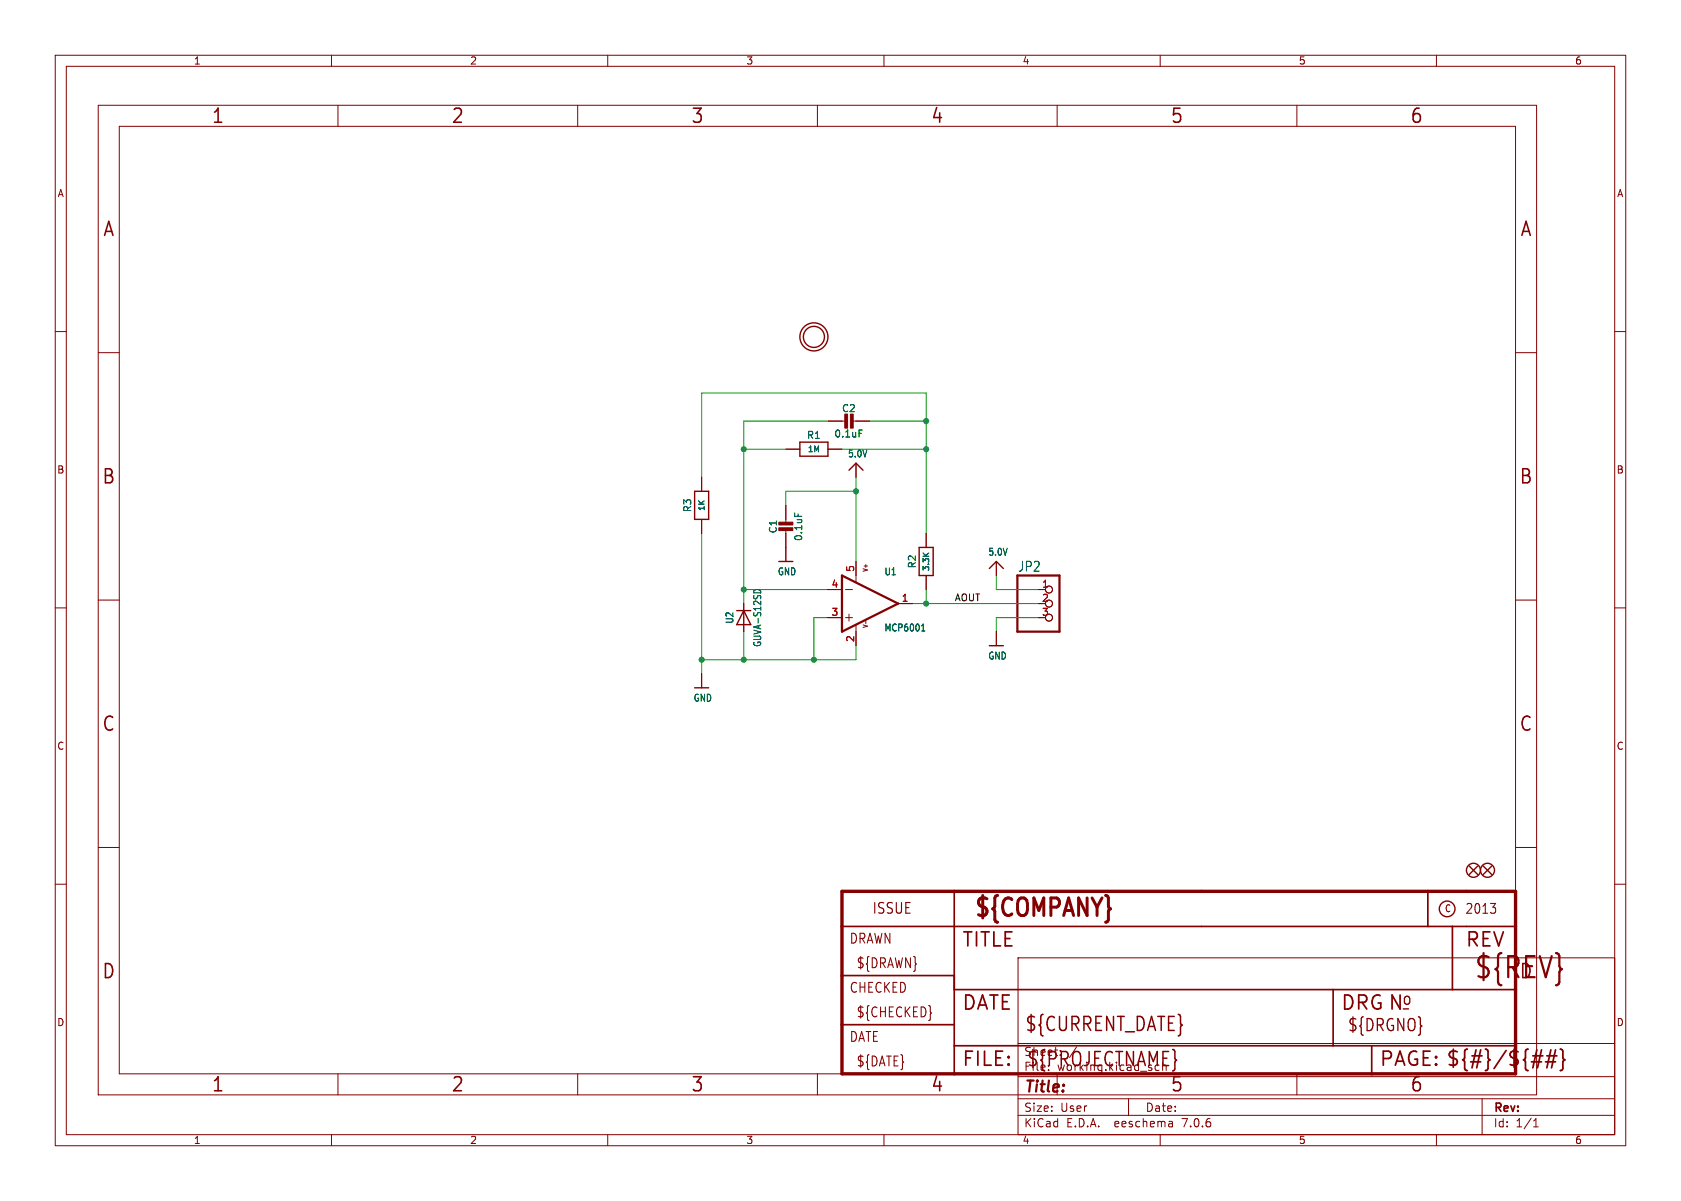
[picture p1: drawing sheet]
(kicad_sch (version 20230121) (generator eeschema)

 (paper "User" 304.267 217.322)

 (lib_symbols
  (symbol "working-eagle-import:5.0V" (power) (in_bom yes) (on_board yes)
   (property "Reference" "" (at 0 0 0) (effects (font (size 1.27 1.27)) hide))
   (property "Value" "5.0V" (at -1.524 1.016 0) (effects (font (size 1.27 1.0795)) (justify left bottom)))
   (property "Footprint" "" (at 0 0 0) (effects (font (size 1.27 1.27)) hide))
   (property "Datasheet" "" (at 0 0 0) (effects (font (size 1.27 1.27)) hide))
   (property "ki_locked" "" (at 0 0 0) (effects (font (size 1.27 1.27))))
   (symbol "5.0V_1_0"
    (polyline (pts (xy -1.27 -1.27) (xy 0 0)) (stroke (width 0.254) (type solid)) (fill (type none)))
    (polyline (pts (xy 0 0) (xy 1.27 -1.27)) (stroke (width 0.254) (type solid)) (fill (type none)))
    (pin power_in line (at 0 -2.54 90) (length 2.54) (name "5.0V" (effects (font (size 0 0)))) (number "1" (effects (font (size 0 0)))))))
  (symbol "working-eagle-import:CAP_CERAMIC0805-NOOUTLINE" (in_bom yes) (on_board yes)
   (property "Reference" "C" (at -2.29 1.25 90) (effects (font (size 1.27 1.27))))
   (property "Value" "" (at 2.3 1.25 90) (effects (font (size 1.27 1.27))))
   (property "Footprint" "working:0805-NO" (at 0 0 0) (effects (font (size 1.27 1.27)) hide))
   (property "Datasheet" "" (at 0 0 0) (effects (font (size 1.27 1.27)) hide))
   (property "ki_locked" "" (at 0 0 0) (effects (font (size 1.27 1.27))))
   (symbol "CAP_CERAMIC0805-NOOUTLINE_1_0"
    (rectangle (start -1.27 0.508) (end 1.27 1.016) (stroke (width 0) (type default)) (fill (type outline)))
    (rectangle (start -1.27 1.524) (end 1.27 2.032) (stroke (width 0) (type default)) (fill (type outline)))
    (polyline (pts (xy 0 0.762) (xy 0 0)) (stroke (width 0.1524) (type solid)) (fill (type none)))
    (polyline (pts (xy 0 2.54) (xy 0 1.778)) (stroke (width 0.1524) (type solid)) (fill (type none)))
    (pin passive line (at 0 5.08 270) (length 2.54) (name "1" (effects (font (size 0 0)))) (number "1" (effects (font (size 0 0)))))
    (pin passive line (at 0 -2.54 90) (length 2.54) (name "2" (effects (font (size 0 0)))) (number "2" (effects (font (size 0 0)))))))
  (symbol "working-eagle-import:FIDUCIAL{dblquote}{dblquote}" (in_bom yes) (on_board yes)
   (property "Reference" "FID" (at 0 0 0) (effects (font (size 1.27 1.27)) hide))
   (property "Value" "" (at 0 0 0) (effects (font (size 1.27 1.27)) hide))
   (property "Footprint" "working:FIDUCIAL_1MM" (at 0 0 0) (effects (font (size 1.27 1.27)) hide))
   (property "Datasheet" "" (at 0 0 0) (effects (font (size 1.27 1.27)) hide))
   (property "ki_locked" "" (at 0 0 0) (effects (font (size 1.27 1.27))))
   (symbol "FIDUCIAL{dblquote}{dblquote}_1_0"
    (polyline (pts (xy -0.762 0.762) (xy 0.762 -0.762)) (stroke (width 0.254) (type solid)) (fill (type none)))
    (polyline (pts (xy 0.762 0.762) (xy -0.762 -0.762)) (stroke (width 0.254) (type solid)) (fill (type none)))
    (circle (center 0 0) (radius 1.27) (stroke (width 0.254) (type solid)) (fill (type none)))))
  (symbol "working-eagle-import:FRAME_A4" (in_bom yes) (on_board yes)
   (property "Reference" "#FRAME" (at 0 0 0) (effects (font (size 1.27 1.27)) hide))
   (property "Value" "" (at 0 0 0) (effects (font (size 1.27 1.27)) hide))
   (property "Footprint" "" (at 0 0 0) (effects (font (size 1.27 1.27)) hide))
   (property "Datasheet" "" (at 0 0 0) (effects (font (size 1.27 1.27)) hide))
   (property "ki_locked" "" (at 0 0 0) (effects (font (size 1.27 1.27))))
   (symbol "FRAME_A4_1_0"
    (polyline (pts (xy 0 44.7675) (xy 3.81 44.7675)) (stroke (width 0) (type default)) (fill (type none)))
    (polyline (pts (xy 0 89.535) (xy 3.81 89.535)) (stroke (width 0) (type default)) (fill (type none)))
    (polyline (pts (xy 0 134.3025) (xy 3.81 134.3025)) (stroke (width 0) (type default)) (fill (type none)))
    (polyline (pts (xy 3.81 3.81) (xy 3.81 175.26)) (stroke (width 0) (type default)) (fill (type none)))
    (polyline (pts (xy 43.3917 0) (xy 43.3917 3.81)) (stroke (width 0) (type default)) (fill (type none)))
    (polyline (pts (xy 43.3917 175.26) (xy 43.3917 179.07)) (stroke (width 0) (type default)) (fill (type none)))
    (polyline (pts (xy 86.7833 0) (xy 86.7833 3.81)) (stroke (width 0) (type default)) (fill (type none)))
    (polyline (pts (xy 86.7833 175.26) (xy 86.7833 179.07)) (stroke (width 0) (type default)) (fill (type none)))
    (polyline (pts (xy 130.175 0) (xy 130.175 3.81)) (stroke (width 0) (type default)) (fill (type none)))
    (polyline (pts (xy 130.175 175.26) (xy 130.175 179.07)) (stroke (width 0) (type default)) (fill (type none)))
    (polyline (pts (xy 173.5667 0) (xy 173.5667 3.81)) (stroke (width 0) (type default)) (fill (type none)))
    (polyline (pts (xy 173.5667 175.26) (xy 173.5667 179.07)) (stroke (width 0) (type default)) (fill (type none)))
    (polyline (pts (xy 216.9583 0) (xy 216.9583 3.81)) (stroke (width 0) (type default)) (fill (type none)))
    (polyline (pts (xy 216.9583 175.26) (xy 216.9583 179.07)) (stroke (width 0) (type default)) (fill (type none)))
    (polyline (pts (xy 256.54 3.81) (xy 3.81 3.81)) (stroke (width 0) (type default)) (fill (type none)))
    (polyline (pts (xy 256.54 3.81) (xy 256.54 8.89)) (stroke (width 0.1016) (type solid)) (fill (type none)))
    (polyline (pts (xy 256.54 3.81) (xy 256.54 175.26)) (stroke (width 0) (type default)) (fill (type none)))
    (polyline (pts (xy 256.54 8.89) (xy 256.54 13.97)) (stroke (width 0.1016) (type solid)) (fill (type none)))
    (polyline (pts (xy 256.54 13.97) (xy 256.54 19.05)) (stroke (width 0.1016) (type solid)) (fill (type none)))
    (polyline (pts (xy 256.54 19.05) (xy 256.54 36.83)) (stroke (width 0.1016) (type solid)) (fill (type none)))
    (polyline (pts (xy 256.54 44.7675) (xy 260.35 44.7675)) (stroke (width 0) (type default)) (fill (type none)))
    (polyline (pts (xy 256.54 89.535) (xy 260.35 89.535)) (stroke (width 0) (type default)) (fill (type none)))
    (polyline (pts (xy 256.54 134.3025) (xy 260.35 134.3025)) (stroke (width 0) (type default)) (fill (type none)))
    (polyline (pts (xy 256.54 175.26) (xy 3.81 175.26)) (stroke (width 0) (type default)) (fill (type none)))
    (polyline (pts (xy 0 0) (xy 260.35 0) (xy 260.35 179.07) (xy 0 179.07) (xy 0 0)) (stroke (width 0) (type default)) (fill (type none)))
    (text "1" (at 21.6958 1.905 0) (effects (font (size 2.54 2.286))))
    (text "1" (at 21.6958 177.165 0) (effects (font (size 2.54 2.286))))
    (text "2" (at 65.0875 1.905 0) (effects (font (size 2.54 2.286))))
    (text "2" (at 65.0875 177.165 0) (effects (font (size 2.54 2.286))))
    (text "3" (at 108.4792 1.905 0) (effects (font (size 2.54 2.286))))
    (text "3" (at 108.4792 177.165 0) (effects (font (size 2.54 2.286))))
    (text "4" (at 151.8708 1.905 0) (effects (font (size 2.54 2.286))))
    (text "4" (at 151.8708 177.165 0) (effects (font (size 2.54 2.286))))
    (text "5" (at 195.2625 1.905 0) (effects (font (size 2.54 2.286))))
    (text "5" (at 195.2625 177.165 0) (effects (font (size 2.54 2.286))))
    (text "6" (at 238.6542 1.905 0) (effects (font (size 2.54 2.286))))
    (text "6" (at 238.6542 177.165 0) (effects (font (size 2.54 2.286))))
    (text "A" (at 1.905 156.6863 0) (effects (font (size 2.54 2.286))))
    (text "A" (at 258.445 156.6863 0) (effects (font (size 2.54 2.286))))
    (text "B" (at 1.905 111.9188 0) (effects (font (size 2.54 2.286))))
    (text "B" (at 258.445 111.9188 0) (effects (font (size 2.54 2.286))))
    (text "C" (at 1.905 67.1513 0) (effects (font (size 2.54 2.286))))
    (text "C" (at 258.445 67.1513 0) (effects (font (size 2.54 2.286))))
    (text "D" (at 1.905 22.3838 0) (effects (font (size 2.54 2.286))))
    (text "D" (at 258.445 22.3838 0) (effects (font (size 2.54 2.286)))))
   (symbol "FRAME_A4_2_0"
    (polyline (pts (xy 1.27 -6.35) (xy 1.27 0)) (stroke (width 0.1016) (type solid)) (fill (type none)))
    (polyline (pts (xy 1.27 0) (xy 82.55 0)) (stroke (width 0.1016) (type solid)) (fill (type none)))
    (polyline (pts (xy 82.55 -6.35) (xy 1.27 -6.35)) (stroke (width 0.1016) (type solid)) (fill (type none)))
    (polyline (pts (xy 82.55 0) (xy 82.55 -6.35)) (stroke (width 0.1016) (type solid)) (fill (type none)))
    (text "PART OR WHOLE IS STRICTLY PROHIBITED WITHOUT WRITTEN PERMISSION!" (at 3.81 -5.08 0) (effects (font (size 1.27 1.0795)) (justify left bottom)))
    (text "PROPRIETARY" (at 3.81 -10.16 0) (effects (font (size 2.54 2.159) (thickness 0.4318) bold) (justify left bottom)))
    (text "THIS DRAWING CONTAINS CONFIDENTIAL INFORMATION. ANY REPRODUCTION IN" (at 3.81 -2.794 0) (effects (font (size 1.27 1.0795)) (justify left bottom))))
   (symbol "FRAME_A4_3_0"
    (polyline (pts (xy 0 1.27) (xy 20.32 1.27)) (stroke (width 0.6096) (type solid)) (fill (type none)))
    (polyline (pts (xy 0 10.16) (xy 0 1.27)) (stroke (width 0.6096) (type solid)) (fill (type none)))
    (polyline (pts (xy 0 10.16) (xy 20.32 10.16)) (stroke (width 0.3048) (type solid)) (fill (type none)))
    (polyline (pts (xy 0 19.05) (xy 0 10.16)) (stroke (width 0.6096) (type solid)) (fill (type none)))
    (polyline (pts (xy 0 19.05) (xy 20.32 19.05)) (stroke (width 0.3048) (type solid)) (fill (type none)))
    (polyline (pts (xy 0 27.94) (xy 0 19.05)) (stroke (width 0.6096) (type solid)) (fill (type none)))
    (polyline (pts (xy 0 27.94) (xy 20.32 27.94)) (stroke (width 0.3048) (type solid)) (fill (type none)))
    (polyline (pts (xy 0 34.29) (xy 0 27.94)) (stroke (width 0.6096) (type solid)) (fill (type none)))
    (polyline (pts (xy 20.32 1.27) (xy 20.32 6.35)) (stroke (width 0.3048) (type solid)) (fill (type none)))
    (polyline (pts (xy 20.32 1.27) (xy 95.885 1.27)) (stroke (width 0.6096) (type solid)) (fill (type none)))
    (polyline (pts (xy 20.32 6.35) (xy 20.32 10.16)) (stroke (width 0.3048) (type solid)) (fill (type none)))
    (polyline (pts (xy 20.32 6.35) (xy 88.9 6.35)) (stroke (width 0.3048) (type solid)) (fill (type none)))
    (polyline (pts (xy 20.32 10.16) (xy 20.32 19.05)) (stroke (width 0.3048) (type solid)) (fill (type none)))
    (polyline (pts (xy 20.32 16.51) (xy 20.32 19.05)) (stroke (width 0.3048) (type solid)) (fill (type none)))
    (polyline (pts (xy 20.32 19.05) (xy 20.32 27.94)) (stroke (width 0.3048) (type solid)) (fill (type none)))
    (polyline (pts (xy 20.32 27.94) (xy 20.32 34.29)) (stroke (width 0.3048) (type solid)) (fill (type none)))
    (polyline (pts (xy 20.32 27.94) (xy 65.0875 27.94)) (stroke (width 0.3048) (type solid)) (fill (type none)))
    (polyline (pts (xy 20.32 34.29) (xy 0 34.29)) (stroke (width 0.6096) (type solid)) (fill (type none)))
    (polyline (pts (xy 65.0875 27.94) (xy 106.045 27.94)) (stroke (width 0.3048) (type solid)) (fill (type none)))
    (polyline (pts (xy 65.0875 34.29) (xy 20.32 34.29)) (stroke (width 0.6096) (type solid)) (fill (type none)))
    (polyline (pts (xy 88.9 6.35) (xy 95.885 6.35)) (stroke (width 0.3048) (type solid)) (fill (type none)))
    (polyline (pts (xy 88.9 16.51) (xy 20.32 16.51)) (stroke (width 0.3048) (type solid)) (fill (type none)))
    (polyline (pts (xy 88.9 16.51) (xy 88.9 6.35)) (stroke (width 0.3048) (type solid)) (fill (type none)))
    (polyline (pts (xy 95.885 1.27) (xy 121.92 1.27)) (stroke (width 0.6096) (type solid)) (fill (type none)))
    (polyline (pts (xy 95.885 6.35) (xy 95.885 1.27)) (stroke (width 0.3048) (type solid)) (fill (type none)))
    (polyline (pts (xy 95.885 6.35) (xy 121.92 6.35)) (stroke (width 0.3048) (type solid)) (fill (type none)))
    (polyline (pts (xy 101.6 13.0175) (xy 102.5525 13.0175)) (stroke (width 0.254) (type solid)) (fill (type none)))
    (polyline (pts (xy 106.045 27.94) (xy 106.045 34.29)) (stroke (width 0.3048) (type solid)) (fill (type none)))
    (polyline (pts (xy 106.045 27.94) (xy 110.49 27.94)) (stroke (width 0.3048) (type solid)) (fill (type none)))
    (polyline (pts (xy 106.045 34.29) (xy 65.0875 34.29)) (stroke (width 0.6096) (type solid)) (fill (type none)))
    (polyline (pts (xy 110.49 16.51) (xy 88.9 16.51)) (stroke (width 0.3048) (type solid)) (fill (type none)))
    (polyline (pts (xy 110.49 27.94) (xy 110.49 16.51)) (stroke (width 0.3048) (type solid)) (fill (type none)))
    (polyline (pts (xy 110.49 27.94) (xy 113.03 27.94)) (stroke (width 0.3048) (type solid)) (fill (type none)))
    (polyline (pts (xy 113.03 27.94) (xy 121.92 27.94)) (stroke (width 0.3048) (type solid)) (fill (type none)))
    (polyline (pts (xy 113.03 34.29) (xy 106.045 34.29)) (stroke (width 0.6096) (type solid)) (fill (type none)))
    (polyline (pts (xy 121.92 6.35) (xy 121.92 1.27)) (stroke (width 0.6096) (type solid)) (fill (type none)))
    (polyline (pts (xy 121.92 16.51) (xy 110.49 16.51)) (stroke (width 0.3048) (type solid)) (fill (type none)))
    (polyline (pts (xy 121.92 16.51) (xy 121.92 6.35)) (stroke (width 0.6096) (type solid)) (fill (type none)))
    (polyline (pts (xy 121.92 27.94) (xy 121.92 16.51)) (stroke (width 0.6096) (type solid)) (fill (type none)))
    (polyline (pts (xy 121.92 34.29) (xy 113.03 34.29)) (stroke (width 0.6096) (type solid)) (fill (type none)))
    (polyline (pts (xy 121.92 34.29) (xy 121.92 27.94)) (stroke (width 0.6096) (type solid)) (fill (type none)))
    (circle (center 109.5375 31.115) (radius 1.4199) (stroke (width 0.254) (type solid)) (fill (type none)))
    (text "${#}/${##}" (at 109.22 2.54 0) (effects (font (size 2.54 2.54)) (justify left bottom)))
    (text "${CHECKED}" (at 2.54 11.43 0) (effects (font (size 1.778 1.5113)) (justify left bottom)))
    (text "${COMPANY}" (at 23.6538 29.3687 0) (effects (font (size 3.175 2.6987) (thickness 0.5397) bold) (justify left bottom)))
    (text "${CURRENT_DATE}" (at 33.02 8.89 0) (effects (font (size 2.54 2.159)) (justify left bottom)))
    (text "${DATE}" (at 2.54 2.54 0) (effects (font (size 1.778 1.5113)) (justify left bottom)))
    (text "${DRAWN}" (at 2.54 20.32 0) (effects (font (size 1.778 1.5113)) (justify left bottom)))
    (text "${DRGNO}" (at 91.44 8.89 0) (effects (font (size 2.1844 1.8567)) (justify left bottom)))
    (text "${PROJECTNAME}" (at 33.3375 2.54 0) (effects (font (size 2.54 2.159)) (justify left bottom)))
    (text "${REV}" (at 114.3 18.415 0) (effects (font (size 3.81 3.2385)) (justify left bottom)))
    (text "2013" (at 112.7125 30.1625 0) (effects (font (size 1.778 1.5113)) (justify left bottom)))
    (text "C" (at 109.0612 30.48 0) (effects (font (size 1.27 1.0795)) (justify left bottom)))
    (text "CHECKED" (at 1.27 15.875 0) (effects (font (size 1.778 1.5113)) (justify left bottom)))
    (text "DATE" (at 1.27 6.985 0) (effects (font (size 1.778 1.5113)) (justify left bottom)))
    (text "DATE" (at 21.59 12.7 0) (effects (font (size 2.54 2.54)) (justify left bottom)))
    (text "DRAWN" (at 1.27 24.765 0) (effects (font (size 1.778 1.5113)) (justify left bottom)))
    (text "DRG" (at 90.17 12.7 0) (effects (font (size 2.54 2.54)) (justify left bottom)))
    (text "FILE:" (at 21.59 2.54 0) (effects (font (size 2.54 2.54)) (justify left bottom)))
    (text "ISSUE" (at 5.3975 30.1625 0) (effects (font (size 1.9304 1.6408)) (justify left bottom)))
    (text "N" (at 98.7425 12.7 0) (effects (font (size 2.54 2.54)) (justify left bottom)))
    (text "o" (at 101.2825 13.6525 0) (effects (font (size 2.1844 1.8567)) (justify left bottom)))
    (text "PAGE:" (at 97.155 2.54 0) (effects (font (size 2.54 2.54)) (justify left bottom)))
    (text "REV" (at 112.7125 24.13 0) (effects (font (size 2.54 2.54)) (justify left bottom)))
    (text "TITLE" (at 21.59 24.13 0) (effects (font (size 2.54 2.54)) (justify left bottom)))))
  (symbol "working-eagle-import:GND" (power) (in_bom yes) (on_board yes)
   (property "Reference" "" (at 0 0 0) (effects (font (size 1.27 1.27)) hide))
   (property "Value" "GND" (at -1.524 -2.54 0) (effects (font (size 1.27 1.0795)) (justify left bottom)))
   (property "Footprint" "" (at 0 0 0) (effects (font (size 1.27 1.27)) hide))
   (property "Datasheet" "" (at 0 0 0) (effects (font (size 1.27 1.27)) hide))
   (property "ki_locked" "" (at 0 0 0) (effects (font (size 1.27 1.27))))
   (symbol "GND_1_0"
    (polyline (pts (xy -1.27 0) (xy 1.27 0)) (stroke (width 0.254) (type solid)) (fill (type none)))
    (pin power_in line (at 0 2.54 270) (length 2.54) (name "GND" (effects (font (size 0 0)))) (number "1" (effects (font (size 0 0)))))))
  (symbol "working-eagle-import:MOUNTINGHOLE2.5" (in_bom yes) (on_board yes)
   (property "Reference" "" (at 0 0 0) (effects (font (size 1.27 1.27)) hide))
   (property "Value" "" (at 0 0 0) (effects (font (size 1.27 1.27)) hide))
   (property "Footprint" "working:MOUNTINGHOLE_2.5_PLATED" (at 0 0 0) (effects (font (size 1.27 1.27)) hide))
   (property "Datasheet" "" (at 0 0 0) (effects (font (size 1.27 1.27)) hide))
   (property "ki_locked" "" (at 0 0 0) (effects (font (size 1.27 1.27))))
   (symbol "MOUNTINGHOLE2.5_1_0"
    (circle (center 0 0) (radius 1.905) (stroke (width 0.254) (type solid)) (fill (type none)))
    (circle (center 0 0) (radius 2.54) (stroke (width 0.254) (type solid)) (fill (type none)))))
  (symbol "working-eagle-import:OPAMP_SINGLESOT235" (in_bom yes) (on_board yes)
   (property "Reference" "U" (at 2.54 5.08 0) (effects (font (size 1.27 1.0795)) (justify left bottom)))
   (property "Value" "" (at 2.54 -5.08 0) (effects (font (size 1.27 1.0795)) (justify left bottom)))
   (property "Footprint" "working:SOT23-5" (at 0 0 0) (effects (font (size 1.27 1.27)) hide))
   (property "Datasheet" "" (at 0 0 0) (effects (font (size 1.27 1.27)) hide))
   (property "ki_locked" "" (at 0 0 0) (effects (font (size 1.27 1.27))))
   (symbol "OPAMP_SINGLESOT235_1_0"
    (polyline (pts (xy -5.08 -5.08) (xy -5.08 5.08)) (stroke (width 0.4064) (type solid)) (fill (type none)))
    (polyline (pts (xy -5.08 5.08) (xy 5.08 0)) (stroke (width 0.4064) (type solid)) (fill (type none)))
    (polyline (pts (xy -4.445 -2.54) (xy -3.175 -2.54)) (stroke (width 0.1524) (type solid)) (fill (type none)))
    (polyline (pts (xy -4.445 2.54) (xy -3.175 2.54)) (stroke (width 0.1524) (type solid)) (fill (type none)))
    (polyline (pts (xy -3.81 -3.175) (xy -3.81 -1.905)) (stroke (width 0.1524) (type solid)) (fill (type none)))
    (polyline (pts (xy -2.54 -5.08) (xy -2.54 -3.8862)) (stroke (width 0.1524) (type solid)) (fill (type none)))
    (polyline (pts (xy -2.54 3.9116) (xy -2.54 5.08)) (stroke (width 0.1524) (type solid)) (fill (type none)))
    (polyline (pts (xy 5.08 0) (xy -5.08 -5.08)) (stroke (width 0.4064) (type solid)) (fill (type none)))
    (text "V+" (at -1.27 5.715 900) (effects (font (size 0.8128 0.6908)) (justify left top)))
    (text "V-" (at -1.27 -4.445 900) (effects (font (size 0.8128 0.6908)) (justify left top)))
    (pin output line (at 7.62 0 180) (length 2.54) (name "OUT" (effects (font (size 0 0)))) (number "1" (effects (font (size 1.27 1.27)))))
    (pin power_in line (at -2.54 -7.62 90) (length 2.54) (name "V-" (effects (font (size 0 0)))) (number "2" (effects (font (size 1.27 1.27)))))
    (pin input line (at -7.62 -2.54 0) (length 2.54) (name "+IN" (effects (font (size 0 0)))) (number "3" (effects (font (size 1.27 1.27)))))
    (pin input line (at -7.62 2.54 0) (length 2.54) (name "-IN" (effects (font (size 0 0)))) (number "4" (effects (font (size 1.27 1.27)))))
    (pin power_in line (at -2.54 7.62 270) (length 2.54) (name "V+" (effects (font (size 0 0)))) (number "5" (effects (font (size 1.27 1.27)))))))
  (symbol "working-eagle-import:PINHD-1X3CB" (in_bom yes) (on_board yes)
   (property "Reference" "JP" (at -6.35 5.715 0) (effects (font (size 1.778 1.5113)) (justify left bottom)))
   (property "Value" "" (at -6.35 -7.62 0) (effects (font (size 1.778 1.5113)) (justify left bottom)))
   (property "Footprint" "working:1X03-CLEANBIG" (at 0 0 0) (effects (font (size 1.27 1.27)) hide))
   (property "Datasheet" "" (at 0 0 0) (effects (font (size 1.27 1.27)) hide))
   (property "ki_locked" "" (at 0 0 0) (effects (font (size 1.27 1.27))))
   (symbol "PINHD-1X3CB_1_0"
    (polyline (pts (xy -6.35 -5.08) (xy 1.27 -5.08)) (stroke (width 0.4064) (type solid)) (fill (type none)))
    (polyline (pts (xy -6.35 5.08) (xy -6.35 -5.08)) (stroke (width 0.4064) (type solid)) (fill (type none)))
    (polyline (pts (xy 1.27 -5.08) (xy 1.27 5.08)) (stroke (width 0.4064) (type solid)) (fill (type none)))
    (polyline (pts (xy 1.27 5.08) (xy -6.35 5.08)) (stroke (width 0.4064) (type solid)) (fill (type none)))
    (pin passive inverted (at -2.54 2.54 0) (length 2.54) (name "1" (effects (font (size 0 0)))) (number "1" (effects (font (size 1.27 1.27)))))
    (pin passive inverted (at -2.54 0 0) (length 2.54) (name "2" (effects (font (size 0 0)))) (number "2" (effects (font (size 1.27 1.27)))))
    (pin passive inverted (at -2.54 -2.54 0) (length 2.54) (name "3" (effects (font (size 0 0)))) (number "3" (effects (font (size 1.27 1.27)))))))
  (symbol "working-eagle-import:RESISTOR0805_NOOUTLINE" (in_bom yes) (on_board yes)
   (property "Reference" "R" (at 0 2.54 0) (effects (font (size 1.27 1.27))))
   (property "Value" "" (at 0 0 0) (effects (font (size 1.016 1.016) bold)))
   (property "Footprint" "working:0805-NO" (at 0 0 0) (effects (font (size 1.27 1.27)) hide))
   (property "Datasheet" "" (at 0 0 0) (effects (font (size 1.27 1.27)) hide))
   (property "ki_locked" "" (at 0 0 0) (effects (font (size 1.27 1.27))))
   (symbol "RESISTOR0805_NOOUTLINE_1_0"
    (polyline (pts (xy -2.54 -1.27) (xy -2.54 1.27)) (stroke (width 0.254) (type solid)) (fill (type none)))
    (polyline (pts (xy -2.54 1.27) (xy 2.54 1.27)) (stroke (width 0.254) (type solid)) (fill (type none)))
    (polyline (pts (xy 2.54 -1.27) (xy -2.54 -1.27)) (stroke (width 0.254) (type solid)) (fill (type none)))
    (polyline (pts (xy 2.54 1.27) (xy 2.54 -1.27)) (stroke (width 0.254) (type solid)) (fill (type none)))
    (pin passive line (at -5.08 0 0) (length 2.54) (name "1" (effects (font (size 0 0)))) (number "1" (effects (font (size 0 0)))))
    (pin passive line (at 5.08 0 180) (length 2.54) (name "2" (effects (font (size 0 0)))) (number "2" (effects (font (size 0 0)))))))
  (symbol "working-eagle-import:UV_GUVA-S12SD" (in_bom yes) (on_board yes)
   (property "Reference" "U" (at 0 2.54 0) (effects (font (size 1.27 1.0795))))
   (property "Value" "" (at 0 -2.5 0) (effects (font (size 1.27 1.0795))))
   (property "Footprint" "working:GUVA-S12SD" (at 0 0 0) (effects (font (size 1.27 1.27)) hide))
   (property "Datasheet" "" (at 0 0 0) (effects (font (size 1.27 1.27)) hide))
   (property "ki_locked" "" (at 0 0 0) (effects (font (size 1.27 1.27))))
   (symbol "UV_GUVA-S12SD_1_0"
    (polyline (pts (xy -1.27 -1.27) (xy 1.27 0)) (stroke (width 0.254) (type solid)) (fill (type none)))
    (polyline (pts (xy -1.27 1.27) (xy -1.27 -1.27)) (stroke (width 0.254) (type solid)) (fill (type none)))
    (polyline (pts (xy 1.27 0) (xy -1.27 1.27)) (stroke (width 0.254) (type solid)) (fill (type none)))
    (polyline (pts (xy 1.27 0) (xy 1.27 -1.27)) (stroke (width 0.254) (type solid)) (fill (type none)))
    (polyline (pts (xy 1.27 1.27) (xy 1.27 0)) (stroke (width 0.254) (type solid)) (fill (type none)))
    (pin passive line (at -2.54 0 0) (length 2.54) (name "A" (effects (font (size 0 0)))) (number "A" (effects (font (size 0 0)))))
    (pin passive line (at 2.54 0 180) (length 2.54) (name "C" (effects (font (size 0 0)))) (number "K" (effects (font (size 0 0))))))))

 (junction (at 147.32 119.38) (diameter 0) (color 0 0 0 0))
 (junction (at 154.94 88.9) (diameter 0) (color 0 0 0 0))
 (junction (at 167.64 76.2) (diameter 0) (color 0 0 0 0))
 (junction (at 167.64 109.22) (diameter 0) (color 0 0 0 0))
 (junction (at 134.62 81.28) (diameter 0) (color 0 0 0 0))
 (junction (at 167.64 81.28) (diameter 0) (color 0 0 0 0))
 (junction (at 134.62 106.68) (diameter 0) (color 0 0 0 0))
 (junction (at 127 119.38) (diameter 0) (color 0 0 0 0))
 (junction (at 134.62 119.38) (diameter 0) (color 0 0 0 0))

 (wire (pts (xy 154.94 116.84) (xy 154.94 119.38)) (stroke (width 0.1524) (type solid)))
 (wire (pts (xy 142.24 88.9) (xy 154.94 88.9)) (stroke (width 0.1524) (type solid)))
 (wire (pts (xy 147.32 119.38) (xy 134.62 119.38)) (stroke (width 0.1524) (type solid)))
 (wire (pts (xy 127 86.36) (xy 127 71.12)) (stroke (width 0.1524) (type solid)))
 (wire (pts (xy 154.94 101.6) (xy 154.94 88.9)) (stroke (width 0.1524) (type solid)))
 (wire (pts (xy 127 119.38) (xy 127 96.52)) (stroke (width 0.1524) (type solid)))
 (wire (pts (xy 127 121.92) (xy 127 119.38)) (stroke (width 0.1524) (type solid)))
 (wire (pts (xy 167.64 76.2) (xy 167.64 81.28)) (stroke (width 0.1524) (type solid)))
 (wire (pts (xy 134.62 81.28) (xy 142.24 81.28)) (stroke (width 0.1524) (type solid)))
 (wire (pts (xy 187.96 106.68) (xy 180.34 106.68)) (stroke (width 0.1524) (type solid)))
 (wire (pts (xy 180.34 111.76) (xy 180.34 114.3)) (stroke (width 0.1524) (type solid)))
 (wire (pts (xy 134.62 76.2) (xy 149.86 76.2)) (stroke (width 0.1524) (type solid)))
 (wire (pts (xy 154.94 88.9) (xy 154.94 86.36)) (stroke (width 0.1524) (type solid)))
 (wire (pts (xy 167.64 71.12) (xy 167.64 76.2)) (stroke (width 0.1524) (type solid)))
 (wire (pts (xy 167.64 109.22) (xy 187.96 109.22)) (stroke (width 0.1524) (type solid)))
 (wire (pts (xy 134.62 114.3) (xy 134.62 119.38)) (stroke (width 0.1524) (type solid)))
 (wire (pts (xy 134.62 119.38) (xy 127 119.38)) (stroke (width 0.1524) (type solid)))
 (wire (pts (xy 149.86 111.76) (xy 147.32 111.76)) (stroke (width 0.1524) (type solid)))
 (wire (pts (xy 154.94 119.38) (xy 147.32 119.38)) (stroke (width 0.1524) (type solid)))
 (wire (pts (xy 165.1 109.22) (xy 167.64 109.22)) (stroke (width 0.1524) (type solid)))
 (wire (pts (xy 134.62 106.68) (xy 134.62 81.28)) (stroke (width 0.1524) (type solid)))
 (wire (pts (xy 167.64 81.28) (xy 167.64 96.52)) (stroke (width 0.1524) (type solid)))
 (wire (pts (xy 152.4 81.28) (xy 167.64 81.28)) (stroke (width 0.1524) (type solid)))
 (wire (pts (xy 134.62 81.28) (xy 134.62 76.2)) (stroke (width 0.1524) (type solid)))
 (wire (pts (xy 167.64 109.22) (xy 167.64 106.68)) (stroke (width 0.1524) (type solid)))
 (wire (pts (xy 147.32 111.76) (xy 147.32 119.38)) (stroke (width 0.1524) (type solid)))
 (wire (pts (xy 187.96 111.76) (xy 180.34 111.76)) (stroke (width 0.1524) (type solid)))
 (wire (pts (xy 180.34 106.68) (xy 180.34 104.14)) (stroke (width 0.1524) (type solid)))
 (wire (pts (xy 149.86 106.68) (xy 134.62 106.68)) (stroke (width 0.1524) (type solid)))
 (wire (pts (xy 127 71.12) (xy 167.64 71.12)) (stroke (width 0.1524) (type solid)))
 (wire (pts (xy 134.62 106.68) (xy 134.62 109.22)) (stroke (width 0.1524) (type solid)))
 (wire (pts (xy 142.24 91.44) (xy 142.24 88.9)) (stroke (width 0.1524) (type solid)))
 (wire (pts (xy 157.48 76.2) (xy 167.64 76.2)) (stroke (width 0.1524) (type solid)))

 (label "AOUT" (at 172.72 109.22 0) (fields_autoplaced) (effects (font (size 1.2446 1.2446)) (justify left bottom)))

 (symbol (lib_id "working-eagle-import:5.0V") (at 180.34 101.6 0) (unit 1) (in_bom yes) (on_board yes) (dnp no)
  (property "Reference" "#U$4" (at 180.34 101.6 0) (effects (font (size 1.27 1.27)) hide))
  (property "Value" "5.0V" (at 178.816 100.584 0) (effects (font (size 1.27 1.0795)) (justify left bottom)))
  (property "Footprint" "" (at 180.34 101.6 0) (effects (font (size 1.27 1.27)) hide))
  (property "Datasheet" "" (at 180.34 101.6 0) (effects (font (size 1.27 1.27)) hide)) (pin "1"))

 (symbol (lib_id "working-eagle-import:OPAMP_SINGLESOT235") (at 157.48 109.22 0) (unit 1) (in_bom yes) (on_board yes) (dnp no)
  (property "Reference" "U1" (at 160.02 104.14 0) (effects (font (size 1.27 1.0795)) (justify left bottom)))
  (property "Value" "MCP6001" (at 160.02 114.3 0) (effects (font (size 1.27 1.0795)) (justify left bottom)))
  (property "Footprint" "working:SOT23-5" (at 157.48 109.22 0) (effects (font (size 1.27 1.27)) hide))
  (property "Datasheet" "" (at 157.48 109.22 0) (effects (font (size 1.27 1.27)) hide)) (pin "1") (pin "2") (pin "3") (pin "4") (pin "5"))

 (symbol (lib_id "working-eagle-import:RESISTOR0805_NOOUTLINE") (at 127 91.44 90) (unit 1) (in_bom yes) (on_board yes) (dnp no)
  (property "Reference" "R3" (at 124.46 91.44 0) (effects (font (size 1.27 1.27))))
  (property "Value" "1K" (at 127 91.44 0) (effects (font (size 1.016 1.016) bold)))
  (property "Footprint" "working:0805-NO" (at 127 91.44 0) (effects (font (size 1.27 1.27)) hide))
  (property "Datasheet" "" (at 127 91.44 0) (effects (font (size 1.27 1.27)) hide)) (pin "1") (pin "2"))

 (symbol (lib_id "working-eagle-import:5.0V") (at 154.94 83.82 0) (unit 1) (in_bom yes) (on_board yes) (dnp no)
  (property "Reference" "#U$1" (at 154.94 83.82 0) (effects (font (size 1.27 1.27)) hide))
  (property "Value" "5.0V" (at 153.416 82.804 0) (effects (font (size 1.27 1.0795)) (justify left bottom)))
  (property "Footprint" "" (at 154.94 83.82 0) (effects (font (size 1.27 1.27)) hide))
  (property "Datasheet" "" (at 154.94 83.82 0) (effects (font (size 1.27 1.27)) hide)) (pin "1"))

 (symbol (lib_id "working-eagle-import:GND") (at 127 124.46 0) (unit 1) (in_bom yes) (on_board yes) (dnp no)
  (property "Reference" "#U$3" (at 127 124.46 0) (effects (font (size 1.27 1.27)) hide))
  (property "Value" "GND" (at 125.476 127 0) (effects (font (size 1.27 1.0795)) (justify left bottom)))
  (property "Footprint" "" (at 127 124.46 0) (effects (font (size 1.27 1.27)) hide))
  (property "Datasheet" "" (at 127 124.46 0) (effects (font (size 1.27 1.27)) hide)) (pin "1"))

 (symbol (lib_id "working-eagle-import:FRAME_A4") (at 17.78 198.12 0) (unit 1) (in_bom yes) (on_board yes) (dnp no)
  (property "Reference" "#FRAME1" (at 17.78 198.12 0) (effects (font (size 1.27 1.27)) hide))
  (property "Value" "FRAME_A4" (at 17.78 198.12 0) (effects (font (size 1.27 1.27)) hide))
  (property "Footprint" "" (at 17.78 198.12 0) (effects (font (size 1.27 1.27)) hide))
  (property "Datasheet" "" (at 17.78 198.12 0) (effects (font (size 1.27 1.27)) hide)))

 (symbol (lib_id "working-eagle-import:GND") (at 142.24 101.6 0) (unit 1) (in_bom yes) (on_board yes) (dnp no)
  (property "Reference" "#U$2" (at 142.24 101.6 0) (effects (font (size 1.27 1.27)) hide))
  (property "Value" "GND" (at 140.716 104.14 0) (effects (font (size 1.27 1.0795)) (justify left bottom)))
  (property "Footprint" "" (at 142.24 101.6 0) (effects (font (size 1.27 1.27)) hide))
  (property "Datasheet" "" (at 142.24 101.6 0) (effects (font (size 1.27 1.27)) hide)) (pin "1"))

 (symbol (lib_id "working-eagle-import:UV_GUVA-S12SD") (at 134.62 111.76 90) (unit 1) (in_bom yes) (on_board yes) (dnp no)
  (property "Reference" "U2" (at 132.08 111.76 0) (effects (font (size 1.27 1.0795))))
  (property "Value" "GUVA-S12SD" (at 137.12 111.76 0) (effects (font (size 1.27 1.0795))))
  (property "Footprint" "working:GUVA-S12SD" (at 134.62 111.76 0) (effects (font (size 1.27 1.27)) hide))
  (property "Datasheet" "" (at 134.62 111.76 0) (effects (font (size 1.27 1.27)) hide)) (pin "A") (pin "K"))

 (symbol (lib_id "working-eagle-import:FRAME_A4") (at 152.4 195.58 0) (unit 3) (in_bom yes) (on_board yes) (dnp no)
  (property "Reference" "#FRAME1" (at 152.4 195.58 0) (effects (font (size 1.27 1.27)) hide))
  (property "Value" "FRAME_A4" (at 152.4 195.58 0) (effects (font (size 1.27 1.27)) hide))
  (property "Footprint" "" (at 152.4 195.58 0) (effects (font (size 1.27 1.27)) hide))
  (property "Datasheet" "" (at 152.4 195.58 0) (effects (font (size 1.27 1.27)) hide)))

 (symbol (lib_id "working-eagle-import:CAP_CERAMIC0805-NOOUTLINE") (at 142.24 96.52 0) (unit 1) (in_bom yes) (on_board yes) (dnp no)
  (property "Reference" "C1" (at 139.95 95.27 90) (effects (font (size 1.27 1.27))))
  (property "Value" "0.1uF" (at 144.54 95.27 90) (effects (font (size 1.27 1.27))))
  (property "Footprint" "working:0805-NO" (at 142.24 96.52 0) (effects (font (size 1.27 1.27)) hide))
  (property "Datasheet" "" (at 142.24 96.52 0) (effects (font (size 1.27 1.27)) hide)) (pin "1") (pin "2"))

 (symbol (lib_id "working-eagle-import:PINHD-1X3CB") (at 190.5 109.22 0) (unit 1) (in_bom yes) (on_board yes) (dnp no)
  (property "Reference" "JP2" (at 184.15 103.505 0) (effects (font (size 1.778 1.5113)) (justify left bottom)))
  (property "Value" "PINHD-1X3CB" (at 184.15 116.84 0) (effects (font (size 1.778 1.5113)) (justify left bottom) hide))
  (property "Footprint" "working:1X03-CLEANBIG" (at 190.5 109.22 0) (effects (font (size 1.27 1.27)) hide))
  (property "Datasheet" "" (at 190.5 109.22 0) (effects (font (size 1.27 1.27)) hide)) (pin "1") (pin "2") (pin "3"))

 (symbol (lib_id "working-eagle-import:GND") (at 180.34 116.84 0) (unit 1) (in_bom yes) (on_board yes) (dnp no)
  (property "Reference" "#U$5" (at 180.34 116.84 0) (effects (font (size 1.27 1.27)) hide))
  (property "Value" "GND" (at 178.816 119.38 0) (effects (font (size 1.27 1.0795)) (justify left bottom)))
  (property "Footprint" "" (at 180.34 116.84 0) (effects (font (size 1.27 1.27)) hide))
  (property "Datasheet" "" (at 180.34 116.84 0) (effects (font (size 1.27 1.27)) hide)) (pin "1"))

 (symbol (lib_id "working-eagle-import:CAP_CERAMIC0805-NOOUTLINE") (at 152.4 76.2 270) (unit 1) (in_bom yes) (on_board yes) (dnp no)
  (property "Reference" "C2" (at 153.65 73.91 90) (effects (font (size 1.27 1.27))))
  (property "Value" "0.1uF" (at 153.65 78.5 90) (effects (font (size 1.27 1.27))))
  (property "Footprint" "working:0805-NO" (at 152.4 76.2 0) (effects (font (size 1.27 1.27)) hide))
  (property "Datasheet" "" (at 152.4 76.2 0) (effects (font (size 1.27 1.27)) hide)) (pin "1") (pin "2"))

 (symbol (lib_id "working-eagle-import:FIDUCIAL{dblquote}{dblquote}") (at 266.7 157.48 0) (unit 1) (in_bom yes) (on_board yes) (dnp no)
  (property "Reference" "FID2" (at 266.7 157.48 0) (effects (font (size 1.27 1.27)) hide))
  (property "Value" "FIDUCIAL{dblquote}{dblquote}" (at 266.7 157.48 0) (effects (font (size 1.27 1.27)) hide))
  (property "Footprint" "working:FIDUCIAL_1MM" (at 266.7 157.48 0) (effects (font (size 1.27 1.27)) hide))
  (property "Datasheet" "" (at 266.7 157.48 0) (effects (font (size 1.27 1.27)) hide)))

 (symbol (lib_id "working-eagle-import:MOUNTINGHOLE2.5") (at 147.32 60.96 0) (unit 1) (in_bom yes) (on_board yes) (dnp no)
  (property "Reference" "U$6" (at 147.32 60.96 0) (effects (font (size 1.27 1.27)) hide))
  (property "Value" "MOUNTINGHOLE2.5" (at 147.32 60.96 0) (effects (font (size 1.27 1.27)) hide))
  (property "Footprint" "working:MOUNTINGHOLE_2.5_PLATED" (at 147.32 60.96 0) (effects (font (size 1.27 1.27)) hide))
  (property "Datasheet" "" (at 147.32 60.96 0) (effects (font (size 1.27 1.27)) hide)))

 (symbol (lib_id "working-eagle-import:FIDUCIAL{dblquote}{dblquote}") (at 269.24 157.48 0) (unit 1) (in_bom yes) (on_board yes) (dnp no)
  (property "Reference" "FID1" (at 269.24 157.48 0) (effects (font (size 1.27 1.27)) hide))
  (property "Value" "FIDUCIAL{dblquote}{dblquote}" (at 269.24 157.48 0) (effects (font (size 1.27 1.27)) hide))
  (property "Footprint" "working:FIDUCIAL_1MM" (at 269.24 157.48 0) (effects (font (size 1.27 1.27)) hide))
  (property "Datasheet" "" (at 269.24 157.48 0) (effects (font (size 1.27 1.27)) hide)))

 (symbol (lib_id "working-eagle-import:RESISTOR0805_NOOUTLINE") (at 167.64 101.6 90) (unit 1) (in_bom yes) (on_board yes) (dnp no)
  (property "Reference" "R2" (at 165.1 101.6 0) (effects (font (size 1.27 1.27))))
  (property "Value" "3.3K" (at 167.64 101.6 0) (effects (font (size 1.016 1.016) bold)))
  (property "Footprint" "working:0805-NO" (at 167.64 101.6 0) (effects (font (size 1.27 1.27)) hide))
  (property "Datasheet" "" (at 167.64 101.6 0) (effects (font (size 1.27 1.27)) hide)) (pin "1") (pin "2"))

 (symbol (lib_id "working-eagle-import:RESISTOR0805_NOOUTLINE") (at 147.32 81.28 0) (unit 1) (in_bom yes) (on_board yes) (dnp no)
  (property "Reference" "R1" (at 147.32 78.74 0) (effects (font (size 1.27 1.27))))
  (property "Value" "1M" (at 147.32 81.28 0) (effects (font (size 1.016 1.016) bold)))
  (property "Footprint" "working:0805-NO" (at 147.32 81.28 0) (effects (font (size 1.27 1.27)) hide))
  (property "Datasheet" "" (at 147.32 81.28 0) (effects (font (size 1.27 1.27)) hide)) (pin "1") (pin "2"))

 (sheet_instances (path "" (page "1"))))
